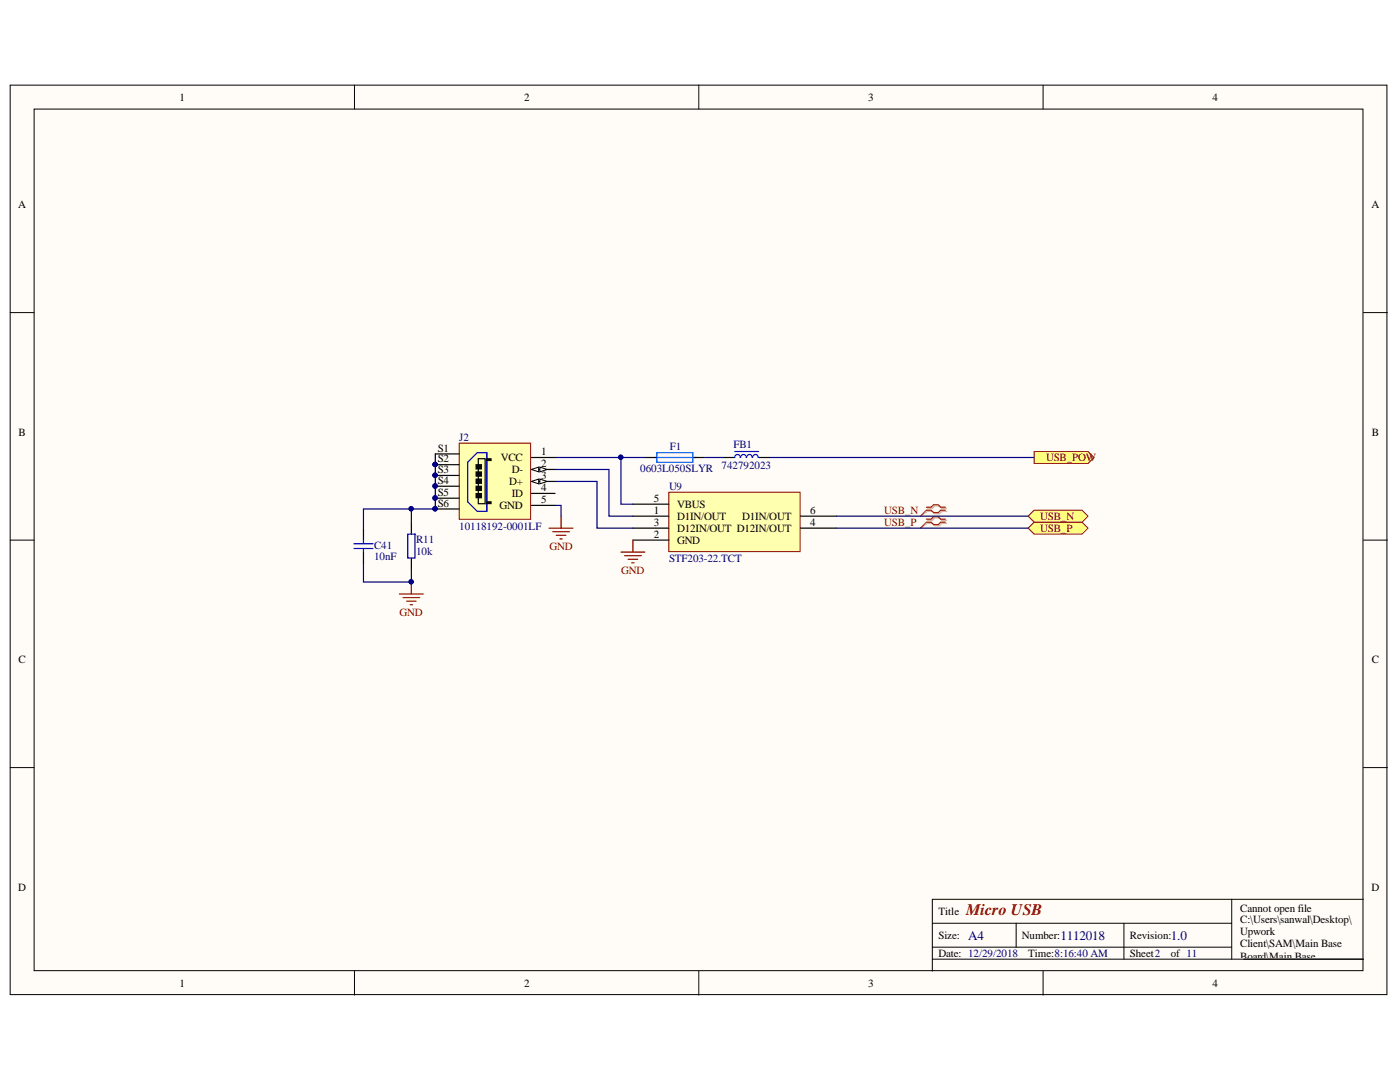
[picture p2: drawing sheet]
<svg xmlns="http://www.w3.org/2000/svg" width="279mm" height="216mm" viewBox="0 0 279 216" stroke-linecap="round" stroke-linejoin="round" font-family="sans-serif">
<g fill="#fffcf8" stroke="#000" stroke-width=".2">
<path d="M2 17h274.8v181.5h-274.8z"/>
<path d="M6.8 21.8h265.2v171.9h-265.2z"/>
</g>
<g fill="none" stroke="#000" stroke-width=".2">
<path d="M70.7 17v4.8M139.5 17v4.8M208.2 17v4.8M2 62.4h4.8M272.1 62.4h4.8M2 107.8h4.8M272.1 107.8h4.8M2 153.2h4.8M272.1 153.2h4.8M245.8 179.4v12M272.1 179.4h-86v14.4M70.7 193.8v4.8"/>
<path d="M139.5 193.8v4.8M186.1 184.2h59.7M186.1 191.4h86M186.1 189h59.7M202.8 184.2v4.8M208.2 193.8v4.8M224.3 184.2v7.2"/>
</g>
<path d="M206.4 90.1h10.7l1.2 1.2-1.2 1.2h-10.7z" fill-rule="evenodd" fill="#ffff80" stroke="#800000" stroke-width=".2"/>
<path d="M91.7 88.4h14.2v15.2h-14.2z" fill="#ffffb0" stroke="#800000" stroke-width=".2"/>
<path d="M86.9 90.6h4.7M86.9 92.7h4.7M86.9 94.9h4.7M86.9 97h4.7M86.9 99.4h4.7M106.1 91.3h4.7M106.1 93.7h4.7M106.1 96.1h4.7M106.1 98.5h4.7M86.9 101.6h4.7M106.1 100.8h4.7" fill="none" stroke="#000" stroke-width=".24"/>
<g fill="#000080" stroke="#000080" stroke-width=".2">
<circle cx="86.8" cy="92.7" r=".43"/>
<circle cx="86.8" cy="94.8" r=".43"/>
<circle cx="86.8" cy="97" r=".43"/>
<circle cx="86.8" cy="99.4" r=".43"/>
<circle cx="86.8" cy="101.5" r=".43"/>
</g>
<path d="M95.5 91.5h1.3v9h-1.3z" fill="#ffffb0" stroke="#000" stroke-width=".24"/>
<path d="M95 92.7h1.1v.9h-1.1zM95 94.2h1.1v.8h-1.1zM95 95.6h1.1v.8h-1.1zM95 98.5h1.1v.8h-1.1zM95 97h1.1v.9h-1.1zM97.2 91.5h.8v.4h-.8zM97.2 100.1h.8v.4h-.8z" fill="#000" stroke="#000" stroke-width=".2"/>
<path d="M97.2 90.3v11.7h-2l-1.9-1.9v-7.9l1.9-1.9h2v11.7M81.4 106.6h1.4v4.8h-1.4z" fill="none" stroke="#0000bf" stroke-width=".24"/>
<g fill="#000080" stroke="#000080" stroke-width=".2">
<circle cx="86.8" cy="92.7" r=".43"/>
<circle cx="86.8" cy="94.8" r=".43"/>
<circle cx="86.8" cy="97" r=".43"/>
<circle cx="86.8" cy="99.4" r=".43"/>
<circle cx="86.8" cy="101.5" r=".43"/>
</g>
<path d="M128.7 91.3h2.4M138.3 91.3h2.4M144.2 91.3h2.4M151.4 91.3h2.4M72.5 105.4v2.4M72.5 110.2v2.4M82.1 104.2v2.4M82.1 111.4v2.3" fill="none" stroke="#000" stroke-width=".24"/>
<path d="M109.6 105.4h4.8M110.3 106.1h3.3M111 106.8h1.9M111.7 107.5h.5M112 103v2.4" fill="none" stroke="#800000" stroke-width=".24"/>
<path d="M146.6 90.1h4.8M147.7 91.3a.55 .55 0 0 0-.5-.6 .55 .55 0 0 0-.6 .6M148.9 91.3a.55 .55 0 0 0-.5-.6 .55 .55 0 0 0-.6 .6M150.1 91.3a.55 .55 0 0 0-.5-.6 .55 .55 0 0 0-.6 .6M151.3 91.3a.55 .55 0 0 0-.5-.6 .55 .55 0 0 0-.6 .6M70.6 108.5h3.8M70.6 109.4h3.8M72.5 107.8v.7M72.5 109.4v.8" fill="none" stroke="#00f" stroke-width=".24"/>
<path d="M130.6 91.3h8.4M131.1 90.3h7.2v1.9h-7.2z" fill="none" stroke="#06f" stroke-width=".24"/>
<path d="M133.5 98.2h26.2v11.9h-26.2z" fill="#ffffb0" stroke="#800000" stroke-width=".2"/>
<path d="M126.3 103h7.2M126.3 107.8h7.2M126.3 105.4h7.2M126.3 100.6h7.2M159.8 103h7.1M159.8 105.4h7.1" fill="none" stroke="#000" stroke-width=".24"/>
<path d="M123.9 110.2h4.8M124.6 110.9h3.4M125.4 111.6h1.9M126.1 112.3h.5M126.3 107.8v2.4" fill="none" stroke="#800000" stroke-width=".24"/>
<g fill="#ffff80" stroke="#800000" stroke-width=".2">
<path d="M205.2 105.4l1.2-1.2h9.5l1.2 1.2-1.2 1.2h-9.5z" fill-rule="evenodd"/>
<path d="M205.2 103l1.2-1.2h9.5l1.2 1.2-1.2 1.2h-9.5z" fill-rule="evenodd"/>
</g>
<path d="M185.1 101.4h1l.4-.4h1l.5 .4h.9M185.1 102h1l.4 .5h1l.5-.5h.9M185.1 103.8h1l.4-.4h1l.5 .4h.9M185.1 104.4h1l.4 .5h1l.5-.5h.9" fill="none" stroke="#d0a19e" stroke-width=".24"/>
<path d="M185.1 102l-1.4 1M185.1 104.4l-1.4 1" fill="none" stroke="#d0a19e" stroke-width=".2"/>
<path d="M184.9 101.2h.9l.5-.5h1l.4 .5h1M184.9 101.8h.9l.5 .5h1l.4-.5h1M184.9 103.6h.9l.5-.5h1l.4 .5h1M184.9 104.2h.9l.5 .5h1l.4-.5h1" fill="none" stroke="#f00" stroke-width=".24"/>
<path d="M184.9 101.8l-1.2 1.2M184.9 104.2l-1.2 1.2" fill="none" stroke="#f00" stroke-width=".2"/>
<path d="M86.9 90.6v11h-4.8v2.6M110.8 93.7h10.7v9.3h4.8M110.8 96.1h8.3v9.3h7.2M110.8 91.3h17.9M123.9 91.3v9.3h2.4M140.7 91.3h3.5M153.8 91.3h52.6M72.5 112.6v3.5h9.6v-2.4M82.1 101.6h-9.6v3.8M110.8 100.8h1.2v2.2M166.9 103h38.3M166.9 105.4h38.3" fill="none" stroke="#000080" stroke-width=".24"/>
<g fill="#000080" stroke="#000080" stroke-width=".2">
<circle cx="86.8" cy="92.7" r=".43"/>
<circle cx="86.8" cy="94.8" r=".43"/>
<circle cx="86.8" cy="97" r=".43"/>
<circle cx="86.8" cy="99.4" r=".43"/>
<circle cx="86.8" cy="101.5" r=".43"/>
<circle cx="82" cy="101.5" r=".43"/>
<circle cx="123.9" cy="91.2" r=".43"/>
<circle cx="82" cy="116.1" r=".43"/>
</g>
<path d="M79.7 118.5h4.8M80.4 119.2h3.4M81.1 120h2M82.1 116.1v2.4M81.9 120.7h.4" fill="none" stroke="#800000" stroke-width=".24"/>
<text font-size="3.2" fill="#800000" x="192.8" y="182.6">Micro USB</text>
<g font-size="2.6" fill="#000080">
<text x="193.2" y="187.5">A4</text>
<text x="211.6" y="187.5">1112018</text>
<text x="233.6" y="187.5">1.0</text>
</g>
<g font-size="2.2">
<text x="35.9" y="20.1">1</text>
<text x="104.6" y="20.1">2</text>
<text x="173.3" y="20.1">3</text>
<text x="242" y="20.1">4</text>
<text x="3.6" y="41.6">A</text>
<text x="273.7" y="41.6">A</text>
<text x="3.7" y="87">B</text>
<text x="273.8" y="87">B</text>
<text x="87.3" y="90.1">S1</text>
<text x="87.3" y="92.2">S2</text>
<text x="87.3" y="94.4">S3</text>
<text x="99.9" y="92.1">VCC</text>
<text x="102.1" y="94.4">D-</text>
<text x="108" y="90.8">1</text>
<text x="108" y="93.2">2</text>
<text x="108" y="95.6">3</text>
<text x="87.3" y="96.5">S4</text>
<text x="87.3" y="99">S5</text>
<text x="87.3" y="101.1">S6</text>
<text x="99.7" y="101.6">GND</text>
<text x="101.6" y="96.8">D+</text>
<text x="102.1" y="99.2">ID</text>
<text x="108" y="98">4</text>
<text x="108" y="100.3">5</text>
<text x="130.5" y="100.2">5</text>
<text x="135.1" y="101.4">VBUS</text>
<text x="130.5" y="102.5">1</text>
<text x="130.5" y="107.3">2</text>
<text x="130.5" y="104.9">3</text>
<text x="135.1" y="103.7">D1IN/OUT</text>
<text x="135.1" y="106.1">D12IN/OUT D12IN/OUT</text>
<text x="148.1" y="103.7">D1IN/OUT</text>
<text x="161.7" y="104.9">4</text>
<text x="161.7" y="102.5">6</text>
<text x="135.1" y="108.5">GND</text>
<text x="3.7" y="132.4">C</text>
<text x="273.8" y="132.4">C</text>
<text x="3.6" y="177.8">D</text>
<text x="273.7" y="177.8">D</text>
<text x="187.3" y="182.6">Title</text>
<text x="247.5" y="181.9">Cannot open file</text>
<text x="247.5" y="184.3">C:\Users\sanwal\Desktop\</text>
<text x="187.3" y="187.3">Size:</text>
<text x="187.3" y="191">Date: 12/29/2018</text>
<text x="204" y="187.3">Number:</text>
<text x="205.2" y="191">Time:8:16:40 AM</text>
<text x="225.5" y="187.3">Revision:</text>
<text x="225.5" y="191">Sheet2</text>
<text x="233.6" y="191">of 11</text>
<text x="247.5" y="186.6">Upwork</text>
<text x="247.5" y="189">Client\SAM\Main Base</text>
<text x="247.5" y="191.5">Board\Main Base</text>
<text x="35.9" y="196.9">1</text>
<text x="104.6" y="196.9">2</text>
<text x="173.3" y="196.9">3</text>
<text x="242" y="196.9">4</text>
<text x="247.5" y="193.8">Board\Main Base</text>
<text x="247.5" y="198.6">Files\Logo.png</text>
</g>
<g font-size="2.2" fill="#000080">
<text x="91.7" y="87.9">J2</text>
<text x="133.7" y="89.9">F1</text>
<text x="146.4" y="89.3">FB1</text>
<text x="127.8" y="94.2">0603L050SLYR</text>
<text x="144" y="93.7">742792023</text>
<text x="133.5" y="97.7">U9</text>
<text x="91.7" y="105.7">10118192-0001LF</text>
<text x="74.7" y="109.5">C41</text>
<text x="74.7" y="111.8">10nF</text>
<text x="83" y="108.3">R11</text>
<text x="83" y="110.7">10k</text>
<text x="133.5" y="112.1">STF203-22.TCT</text>
</g>
<g font-size="2.2" fill="#800000">
<text x="208.8" y="92.1">USB_POW</text>
<text x="176.5" y="102.5">USB_N</text>
<text x="176.5" y="104.9">USB_P</text>
<text x="207.6" y="106.1">USB_P</text>
<text x="207.6" y="103.7">USB_N</text>
<text x="109.7" y="109.7">GND</text>
<text x="124" y="114.5">GND</text>
<text x="79.7" y="122.8">GND</text>
</g>
<text font-size="1.8" x="105.5" y="94">PIJ202</text>
<text font-size="1.4" x="105.5" y="96.2">PIJ203</text>
</svg>
